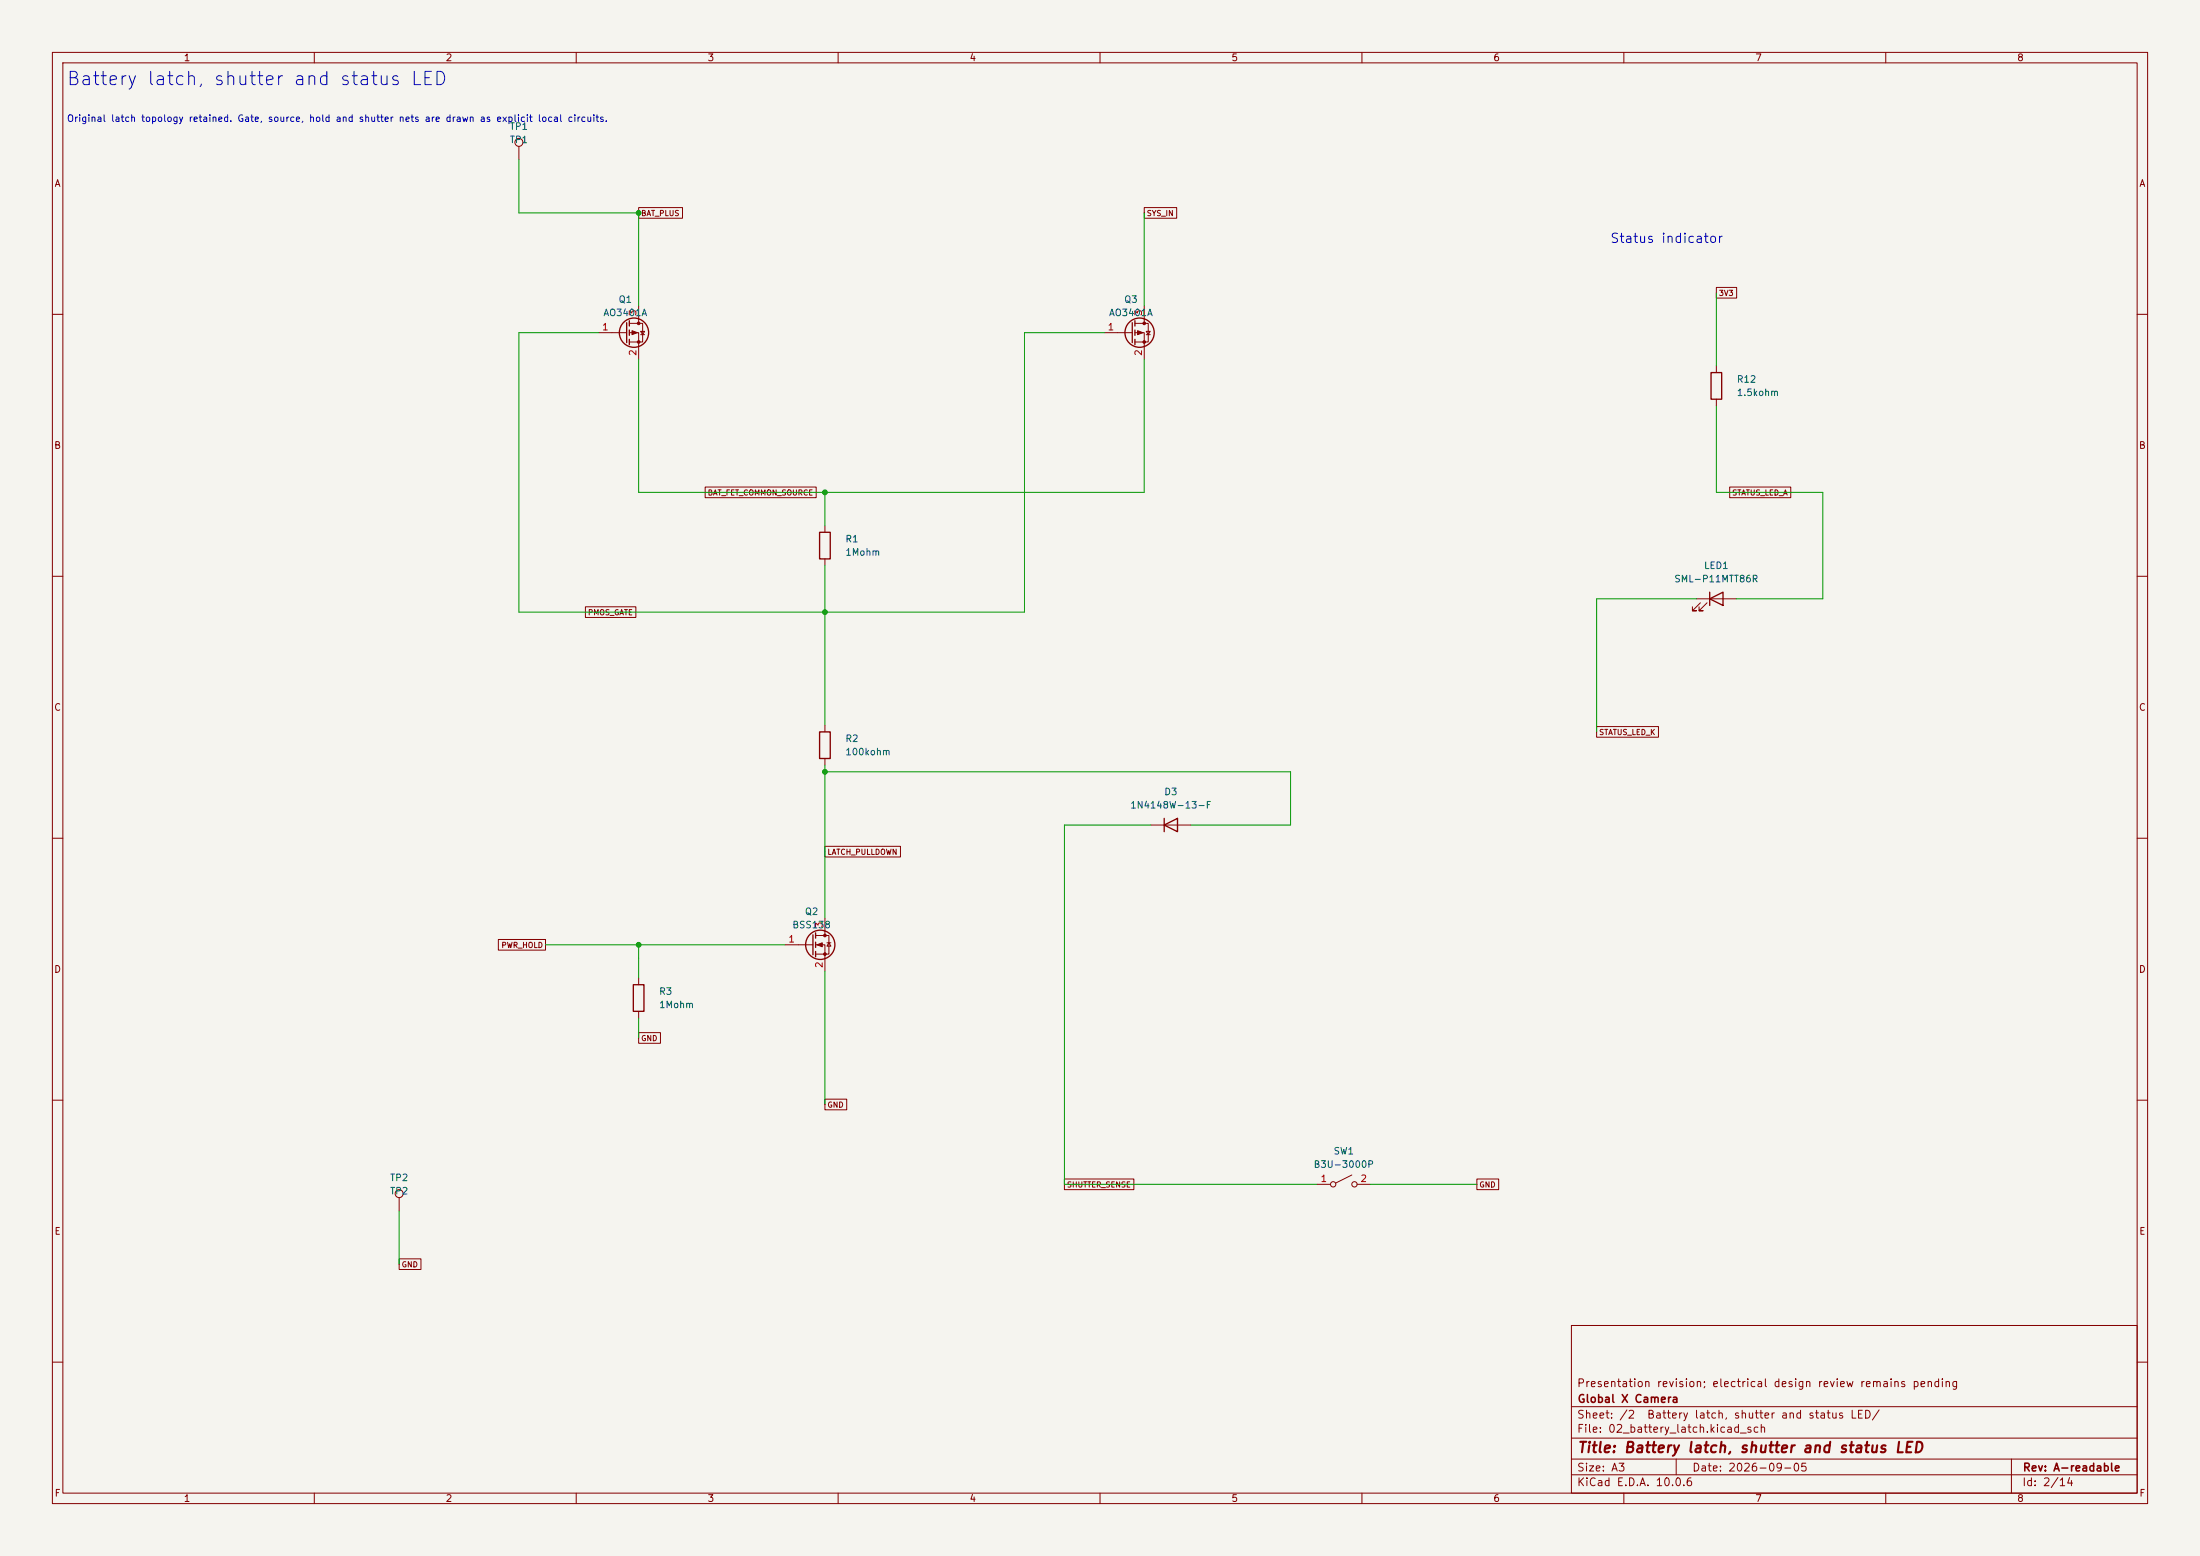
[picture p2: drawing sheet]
<svg xmlns="http://www.w3.org/2000/svg" width="420mm" height="297mm" viewBox="0 0 420 297" stroke-linecap="round" stroke-linejoin="round" font-family="sans-serif">
<path d="M0 0h420v297h-420z" fill="#f5f4ef" stroke="#f5f4ef" stroke-width=".19"/>
<g fill="none" stroke="#840000" stroke-width=".19">
<path d="M10 10h400v277h-400zM12 12h396v273h-396zM60 10v2M110 10v2M160 10v2M210 10v2M260 10v2M310 10v2M360 10v2M99.1 27.9v2.6M121.9 39.6h8.4v2.1h-8.4zM218.4 39.6h6.2v2.1h-6.2z"/>
<path d="M121.9 58.4v3.3M218.4 58.4v3.3M327.7 54.9h3.8v2h-3.8zM10 60h2M114.3 63.5h5.3M120.1 61.7h2.6v3.6h-2.6M120.1 63.5h1.8v5.1M122.3 63.2h.8l-.4 .7zM122.3 63.9h.8M210.8 63.5h5.4M216.7 61.7h2.5v3.6h-2.5M216.7 63.5h1.7v5.1"/>
<path d="M218.8 63.2h.8l-.4 .7zM218.8 63.9h.8M327.7 69.9v1.2M327.7 76.2v1.3M408 60h2M134.6 93h21.2v2h-21.2zM330.2 93h11.7v2h-11.7zM10 110h2M111.8 115.8h9.6v2.1h-9.6zM157.5 100.3v1.3M157.5 106.7v1.3M323.8 114.3h7.7"/>
<path d="M324.6 115.1l-1.5 1.5h.7h-.7v-.8M325.9 115.1l-1.5 1.5h.7h-.7v-.8M408 110h2M157.5 138.4v1.3M304.8 138.7h11.8v2h-11.8zM10 160h2M157.5 144.8v1.3M219.7 157.5h7.6M408 160h2M95.1 179.3h9v2.1h-9zM155.7 178.6h2.5v3.5h-2.5M157.5 161.5h14.4v2.1h-14.4z"/>
<path d="M157.5 175.3v3.3M157.9 180h.7M158.2 180l.4 .6h-.7zM121.9 197.1h4.2v2h-4.2zM121.9 186.7v1.3M121.9 193v1.3M149.9 180.3h5.3M155.7 180.3h1.8v5.1M10 210h2M157.5 209.8h4.1v2h-4.1zM408 210h2M76.2 228.6v2.5"/>
<path d="M203.2 225h13.3v2.1h-13.3zM251.5 226.1h2.5M258.1 224.3l-3.1 1.5M259.1 226.1h2.5M281.9 225h4.2v2.1h-4.2zM76.2 240.3h4.2v2h-4.2zM300 253h108v32h-108zM10 260h2M300 278.5h108M300 274.5h108M300 268.5h108M320 278.5v3"/>
<path d="M384 278.5v6.5M408 260h2M60 285v2M110 285v2M160 285v2M210 285v2M260 285v2M300 281.5h108M310 285v2M360 285v2"/>
<circle cx="99.1" cy="27.2" r=".76"/>
<circle cx="76.2" cy="227.8" r=".76"/>
<circle cx="254.5" cy="226.1" r=".51"/>
<circle cx="258.6" cy="226.1" r=".51"/>
</g>
<g fill="none" stroke="#840000" stroke-width=".25">
<path d="M119.6 61.6v3.8M120.1 61.2v1M120.1 63v1M120.1 64.8v1M216.2 61.6v3.8M216.7 61.2v1M216.7 63v1M216.7 64.8v1M326.6 71.1h2.1v5.1h-2.1zM156.5 101.6h2v5.1h-2zM326.4 114.3l2.5-1.3v2.6zM326.4 113v2.6"/>
<path d="M156.5 139.7h2v5.1h-2zM222.2 157.5l2.6-1.3v2.6zM222.2 156.2v2.6M155.2 178.4v3.8M155.7 178.1v1M155.7 179.8v1M120.9 188h2v5h-2zM155.7 181.6v1"/>
<circle cx="121" cy="63.5" r="2.79"/>
<circle cx="217.6" cy="63.5" r="2.79"/>
<circle cx="156.6" cy="180.3" r="2.79"/>
</g>
<g fill="#840000" stroke="#840000" stroke-width=".19">
<path d="M120.6 63.1l1.1 .4-1.1 .4z"/>
<path d="M217.2 63.1l1 .4-1 .4z"/>
<path d="M156 180.3l1-.3v.7z"/>
<circle cx="121.9" cy="61.7" r=".25"/>
<circle cx="121.9" cy="65.3" r=".25"/>
<circle cx="218.4" cy="61.7" r=".25"/>
<circle cx="218.4" cy="65.3" r=".25"/>
<circle cx="157.5" cy="178.6" r=".25"/>
<circle cx="157.5" cy="182.1" r=".25"/>
</g>
<g fill="none" stroke="#009600" stroke-width=".19">
<path d="M99.1 30.5v10.1h22.8v17.8M218.4 40.6v17.8M327.7 55.9v14M114.3 63.5h-15.2v53.3h96.5v-53.3h15.2M121.9 68.6v25.4h96.5v-25.4M327.7 77.5v16.5h20.3v20.3h-16.5M157.5 94v6.3M157.5 108v30.4M323.8 114.3h-19v25.4M157.5 146.1v29.2M157.5 147.3h88.9v10.2h-19.1M219.7 157.5h-16.5v68.6h48.3"/>
<path d="M104.1 180.3h45.8M121.9 180.3v6.4M121.9 194.3v3.8M157.5 185.4v25.4M76.2 231.1v10.2M261.6 226.1h20.3"/>
</g>
<g fill="#009600" stroke="#009600" stroke-width=".19">
<circle cx="121.9" cy="40.6" r=".46"/>
<circle cx="157.5" cy="116.8" r=".46"/>
<circle cx="157.5" cy="147.3" r=".46"/>
<circle cx="157.5" cy="94" r=".46"/>
<circle cx="121.9" cy="180.3" r=".46"/>
</g>
<text font-size="2.5" fill="#0000c2" x="12.5" y="16.9">Battery latch, shutter and status LED</text>
<text font-size="2" fill="#840000" x="301" y="277.8">Title: Battery latch, shutter and status LED</text>
<text font-size="1.8" fill="#0000c2" x="307.3" y="46.8">Status indicator</text>
<g font-size="1.5" fill="#840000">
<text x="300.9" y="265.1">Presentation revision; electrical design review remains pending</text>
<text x="301" y="268.1">Global X Camera</text>
<text x="300.9" y="273.8">File: 02_battery_latch.kicad_sch</text>
<text x="300.9" y="271.1">Sheet: /2</text>
<text x="314.3" y="271.1">Battery latch, shutter and status LED/</text>
<text x="300.9" y="281.2">Size: A3</text>
<text x="322.9" y="281.2">Date: 2026-09-05</text>
<text x="386" y="281.2">Rev: A-readable</text>
<text x="300.9" y="284">KiCad E.D.A. 10.0.6</text>
<text x="385.9" y="284">Id: 2/14</text>
</g>
<g font-size="1.3" fill="#840000">
<text x="35" y="12">1</text>
<text x="85" y="12">2</text>
<text x="135" y="12">3</text>
<text x="185" y="12">4</text>
<text x="235" y="12">5</text>
<text x="285" y="12">6</text>
<text x="335" y="12">7</text>
<text x="385" y="12">8</text>
<text x="10.3" y="36">A</text>
<text x="408.3" y="36">A</text>
<text x="10.2" y="86">B</text>
<text x="408.2" y="86">B</text>
<text x="10.2" y="136">C</text>
<text x="408.2" y="136">C</text>
<text x="10.2" y="186">D</text>
<text x="408.2" y="186">D</text>
<text x="10.3" y="236">E</text>
<text x="408.3" y="236">E</text>
<text x="10.3" y="286">F</text>
<text x="35" y="287">1</text>
<text x="85" y="287">2</text>
<text x="135" y="287">3</text>
<text x="185" y="287">4</text>
<text x="235" y="287">5</text>
<text x="285" y="287">6</text>
<text x="335" y="287">7</text>
<text x="385" y="287">8</text>
<text x="408.3" y="286">F</text>
</g>
<text font-size="1.3" fill="#0000c2" x="12.7" y="23.6">Original latch topology retained. Gate, source, hold and shutter nets are drawn as explicit local circuits.</text>
<g font-size="1.3" fill="#006464">
<text x="97.2" y="25.1">TP1</text>
<text x="97.2" y="27.6">TP1</text>
<text x="118" y="58.1">Q1</text>
<text x="214.5" y="58.1">Q3</text>
<text x="115.1" y="60.7">AO3401A</text>
<text x="211.6" y="60.7">AO3401A</text>
<text x="331.5" y="73.4">R12</text>
<text x="331.5" y="75.9">1.5kohm</text>
<text x="161.3" y="103.8">R1</text>
<text x="161.3" y="106.4">1Mohm</text>
<text x="319.5" y="111.5">SML-P11MTT86R</text>
<text x="325.2" y="108.9">LED1</text>
<text x="161.3" y="141.9">R2</text>
<text x="161.3" y="144.5">100kohm</text>
<text x="215.7" y="154.6">1N4148W-13-F</text>
<text x="222.2" y="152.1">D3</text>
<text x="151.2" y="177.5">BSS138</text>
<text x="153.5" y="175">Q2</text>
<text x="125.7" y="190.2">R3</text>
<text x="125.7" y="192.7">1Mohm</text>
<text x="254.5" y="220.7">SW1</text>
<text x="74.3" y="225.8">TP2</text>
<text x="250.7" y="223.2">B3U-3000P</text>
<text x="74.3" y="228.3">TP2</text>
</g>
<g font-size="1.3" fill="#a90000">
<text x="114.8" y="63.4">1</text>
<text x="121.8" y="60.4" transform="rotate(-90 121.8 60.4)">3</text>
<text x="211.4" y="63.4">1</text>
<text x="218.3" y="60.4" transform="rotate(-90 218.3 60.4)">3</text>
<text x="121.8" y="68" transform="rotate(-90 121.8 68)">2</text>
<text x="218.3" y="68" transform="rotate(-90 218.3 68)">2</text>
<text x="157.3" y="177.3" transform="rotate(-90 157.3 177.3)">3</text>
<text x="150.4" y="180.2">1</text>
<text x="157.3" y="184.9" transform="rotate(-90 157.3 184.9)">2</text>
<text x="252" y="225.9">1</text>
<text x="259.6" y="225.9">2</text>
</g>
<g font-size="1" fill="#840000">
<text x="122.3" y="41.5">BAT_PLUS</text>
<text x="218.8" y="41.5">SYS_IN</text>
<text x="328" y="56.7">3V3</text>
<text x="135" y="94.8">BAT_FET_COMMON_SOURCE</text>
<text x="330.6" y="94.8">STATUS_LED_A</text>
<text x="112.1" y="117.7">PMOS_GATE</text>
<text x="305.2" y="140.5">STATUS_LED_K</text>
<text x="157.9" y="163.4">LATCH_PULLDOWN</text>
<text x="95.6" y="181.2">PWR_HOLD</text>
<text x="122.3" y="199">GND</text>
<text x="157.9" y="211.7">GND</text>
<text x="203.6" y="226.9">SHUTTER_SENSE</text>
<text x="282.3" y="226.9">GND</text>
<text x="76.6" y="242.1">GND</text>
</g>
</svg>
